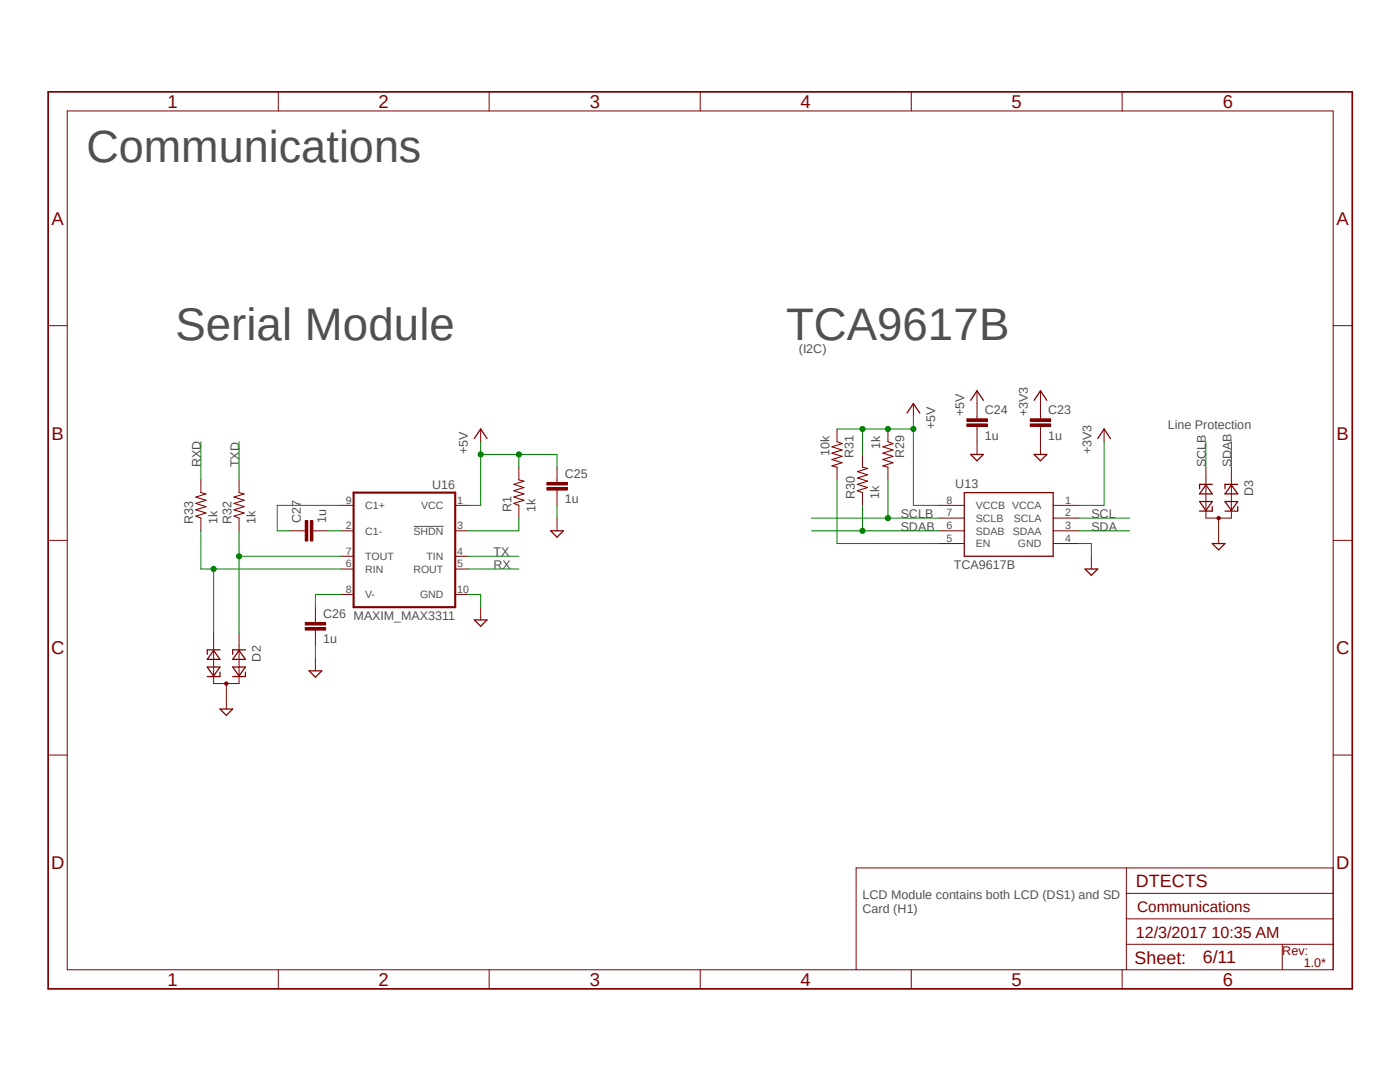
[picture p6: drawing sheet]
<svg xmlns="http://www.w3.org/2000/svg" width="279mm" height="216mm" viewBox="0 0 279 216" stroke-linecap="round" stroke-linejoin="round" font-family="sans-serif">
<path d="M9.1 18l261.2 179.9M270.3 18l-261.2 179.9" fill="none" stroke="#fff" stroke-width=".2"/>
<path d="M82.5 105h6" fill="none" stroke="#505050" stroke-width=".2"/>
<g fill="none" stroke="#800000" stroke-width=".2">
<path d="M55.5 18.3v3.8M97.6 18.3v3.8M139.7 18.3v3.8M181.9 18.3v3.8M223.9 18.3v3.8M13.4 22.1h252.7v171.4h-252.7zM9.6 65h3.8M266.1 65h3.8M9.6 107.8h3.8M266.1 107.8h3.8M9.6 150.7h3.8M266.1 150.7h3.8"/>
<path d="M224.8 173.2v20.3M224.8 178.3h41.3M266.1 173.2h-95.2v20.3M55.5 193.5v3.8M97.6 193.5v3.8M139.7 193.5v3.8M181.9 193.5v3.8M223.9 193.5v3.8M224.8 188.4h41.3M224.8 183.3h41.3M255.9 188.4v5.1"/>
</g>
<path d="M9.6 18.3h260.3v179h-260.3z" fill="none" stroke="#800000" stroke-width=".34"/>
<circle cx="45.2" cy="136.4" r=".33" fill="#800000"/>
<g fill="none" stroke="#800000" stroke-width=".2">
<path d="M42.6 126.2v10.2h5.1v-10.2M45.2 136.4v2.5"/>
<circle cx="45.2" cy="136.4" r=".33"/>
</g>
<path d="M41.4 133.1h2.5l-1.3 1.8zM42.6 129.8l1.3 1.8h-2.5zM43.9 134.1v.9h-2.5M43.9 129.7h-2.5v.9M46.4 133.1h2.6l-1.3 1.8zM47.7 129.8l1.3 1.8h-2.6zM49 134.1v.9h-2.6M49 129.7h-2.6v.9" fill="none" stroke="#800000" stroke-width=".25"/>
<circle cx="243.2" cy="103.4" r=".33" fill="#800000"/>
<g fill="none" stroke="#800000" stroke-width=".2">
<path d="M177.2 85.6v2.5M177.2 93.2v2.6M182.3 80.5v2.6M207.6 83.1v.5M207.6 85.1v.5M220.3 85.6v2.5M240.7 93.2v10.2h5v-10.2M243.2 103.4v2.5"/>
<circle cx="243.2" cy="103.4" r=".33"/>
</g>
<path d="M181 82.4l1.3-1.9 1.3 1.9M219.1 87.5l1.2-1.9 1.3 1.9M240.7 96.8l1.2 1.8h-2.5zM241.9 96.6h-2.5v.9M245.7 96.8l1.3 1.8h-2.5zM247 96.6h-2.5v.9M239.4 100.1h2.5l-1.2 1.8zM241.9 101.1v.9h-2.5M244.5 100.1h2.5l-1.3 1.8zM247 101.1v.9h-2.5" fill="none" stroke="#800000" stroke-width=".25"/>
<path d="M177.2 88.1l1 .4-2 .7 2 .6-2 .6 2 .7-2 .6 2 .6-2 .7 1 .2" fill="none" stroke="#800000" stroke-width=".21"/>
<path d="M205.6 84.6h4.1v.5h-4.1z" fill-rule="evenodd" fill="#800000"/>
<path d="M205.6 84.6h4.1v.5h-4.1z" fill="none" stroke="#800000" stroke-width=".2"/>
<path d="M205.6 83.6h4.1v.5h-4.1z" fill-rule="evenodd" fill="#800000"/>
<path d="M195 83.1v.5M195 85.1v.5M205.6 83.6h4.1v.5h-4.1zM207.6 80.5v2.6M207.6 85.6v5.1" fill="none" stroke="#800000" stroke-width=".2"/>
<path d="M206.4 90.7h2.5l-1.3 1.2z" fill="none" stroke="#800000" stroke-width=".25"/>
<path d="M193 84.6h4v.5h-4z" fill-rule="evenodd" fill="#800000"/>
<path d="M193 84.6h4v.5h-4z" fill="none" stroke="#800000" stroke-width=".2"/>
<path d="M193 83.6h4v.5h-4z" fill-rule="evenodd" fill="#800000"/>
<g fill="none" stroke="#800000" stroke-width=".2">
<path d="M195 78v5.1M207.6 78v2.5M111.2 95.8v.5M111.2 97.8v.5M167 85.6v2.5M167 93.2v2.6M172.1 90.7v2.5M172.1 98.3v2.5M193 83.6h4v.5h-4zM195 85.6v5.1M187.4 108.5h5M187.4 103.4h5"/>
<path d="M187.4 105.9h5M187.4 100.8h5M210.2 108.5h5.1M210.2 103.4h5.1M210.2 105.9h5.1M210.2 100.8h5.1M217.8 111v2.5M243.2 105.9v2.6M45.2 138.9v2.6M95.9 121.2v2.5"/>
</g>
<path d="M193.7 79.9l1.3-1.9 1.3 1.9M206.4 79.9l1.2-1.9 1.3 1.9M192.4 98.3h17.8v12.7h-17.8zM193.7 90.7h2.6l-1.3 1.2zM216.5 113.5h2.6l-1.3 1.3zM241.9 108.5h2.6l-1.3 1.2zM94.7 123.7h2.5l-1.3 1.3zM43.9 141.5h2.5l-1.2 1.2z" fill="none" stroke="#800000" stroke-width=".25"/>
<path d="M167 88.1l1.1 .4-2.1 .7 2.1 .6-2.1 .6 2.1 .7-2.1 .6 2.1 .6-2.1 .7 1 .2M172.1 93.2l1 .3-2 .6 2 .6-2 .7 2 .6-2 .6 2 .7-2 .6 1 .4" fill="none" stroke="#800000" stroke-width=".21"/>
<path d="M109.1 97.3h4.1v.5h-4.1z" fill-rule="evenodd" fill="#800000"/>
<path d="M109.1 97.3h4.1v.5h-4.1z" fill="none" stroke="#800000" stroke-width=".2"/>
<path d="M109.1 96.3h4.1v.5h-4.1z" fill-rule="evenodd" fill="#800000"/>
<path d="M40.1 95.8v2.5M47.7 95.8v2.5M103.5 93.2v2.6M109.1 96.3h4.1v.5h-4.1zM111.2 93.2v2.6M111.2 98.3v2.5M40.1 103.4v2.5M47.7 103.4v2.5M103.5 100.8v2.6M62.9 123.7v.5M62.9 125.7v.5" fill="none" stroke="#800000" stroke-width=".2"/>
<path d="M40.1 98.3l1 .3-2 .6 2 .6-2 .7 2 .6-2 .6 2 .7-2 .6 1 .4M47.7 98.3l1 .3-2 .6 2 .6-2 .7 2 .6-2 .6 2 .7-2 .6 1 .4M103.5 95.8l1.1 .2-2.1 .6 2.1 .7-2.1 .6 2.1 .7-2.1 .6 2.1 .6-2.1 .7 1 .3" fill="none" stroke="#800000" stroke-width=".21"/>
<path d="M60.9 125.2h4.1v.5h-4.1z" fill-rule="evenodd" fill="#800000"/>
<path d="M60.9 125.2h4.1v.5h-4.1z" fill="none" stroke="#800000" stroke-width=".2"/>
<path d="M60.9 124.2h4.1v.5h-4.1z" fill-rule="evenodd" fill="#800000"/>
<path d="M95.9 85.6v2.5M60.4 105.9h.5M62.4 105.9h.5M111.2 103.4v2.5M60.9 124.2h4.1v.5h-4.1zM62.9 121.2v2.5M62.9 126.2v2.6" fill="none" stroke="#800000" stroke-width=".2"/>
<path d="M94.7 87.5l1.2-1.9 1.3 1.9M109.9 105.9h2.5l-1.2 1.3z" fill="none" stroke="#800000" stroke-width=".25"/>
<path d="M61.9 103.9h.5v4h-.5z" fill-rule="evenodd" fill="#800000"/>
<path d="M61.9 103.9h.5v4h-.5z" fill="none" stroke="#800000" stroke-width=".2"/>
<path d="M60.9 103.9h.5v4h-.5z" fill-rule="evenodd" fill="#800000"/>
<g fill="none" stroke="#800000" stroke-width=".2">
<path d="M57.9 105.9h2.5M60.9 103.9h.5v4h-.5zM62.9 105.9h2.6M68 105.9h2.6M68 100.8h2.6M68 118.6h2.6M68 113.5h2.6M68 111h2.6M90.8 105.9h2.6M90.8 100.8h2.6M90.8 118.6h2.6M90.8 113.5h2.6"/>
<path d="M90.8 111h2.6M62.9 131.3v2.6"/>
</g>
<path d="M61.7 133.9h2.5l-1.3 1.2z" fill="none" stroke="#800000" stroke-width=".25"/>
<path d="M70.6 98.3h20.2v22.9h-20.2z" fill="none" stroke="#800000" stroke-width=".42"/>
<path d="M167 85.6h15.3M182.3 83.1v17.7h5.1M220.3 88.1v12.7h-5M215.3 103.4h10.1M215.3 105.9h10.1" fill="none" stroke="#008000" stroke-width=".2"/>
<circle cx="177.2" cy="85.6" r=".51" fill="#008000"/>
<circle cx="177.2" cy="85.6" r=".51" fill="none" stroke="#008000" stroke-width=".2"/>
<circle cx="182.3" cy="85.6" r=".51" fill="#008000"/>
<g fill="none" stroke="#008000" stroke-width=".2">
<path d="M172.1 85.6v5.1"/>
<circle cx="182.3" cy="85.6" r=".51"/>
</g>
<circle cx="172.1" cy="85.6" r=".51" fill="#008000"/>
<g fill="none" stroke="#008000" stroke-width=".2">
<path d="M95.9 88.1v12.7h-2.5M95.9 90.7h7.6"/>
<circle cx="172.1" cy="85.6" r=".51"/>
</g>
<circle cx="95.9" cy="90.7" r=".51" fill="#008000"/>
<g fill="none" stroke="#008000" stroke-width=".2">
<path d="M103.5 93.2v-2.5h7.7v2.5"/>
<circle cx="95.9" cy="90.7" r=".51"/>
</g>
<circle cx="103.5" cy="90.7" r=".51" fill="#008000"/>
<g fill="none" stroke="#008000" stroke-width=".2">
<path d="M177.2 95.8v7.6M162 103.4h25.4"/>
<circle cx="103.5" cy="90.7" r=".51"/>
</g>
<circle cx="177.2" cy="103.4" r=".51" fill="#008000"/>
<g fill="none" stroke="#008000" stroke-width=".2">
<path d="M240.7 88.1v5.1M162 105.9h25.4M172.1 100.8v5.1"/>
<circle cx="177.2" cy="103.4" r=".51"/>
</g>
<circle cx="172.1" cy="105.9" r=".51" fill="#008000"/>
<g fill="none" stroke="#008000" stroke-width=".2">
<path d="M167 95.8v12.7h20.4M245.7 88.1v5.1M47.7 111h20.3M47.7 105.9v20.3M93.4 111h10.1M93.4 113.5h10.1"/>
<circle cx="172.1" cy="105.9" r=".51"/>
</g>
<circle cx="47.7" cy="111" r=".51" fill="#008000"/>
<g fill="none" stroke="#008000" stroke-width=".2">
<path d="M40.1 88.1v7.7M47.7 88.1v7.7M40.1 105.9v7.6h27.9M42.6 113.5v12.7M65.5 105.9h2.5M68 118.6h-5.1v2.6M68 100.8h-12.7v5.1h2.6M93.4 118.6h2.5v2.6M103.5 103.4v2.5h-10.1M111.2 100.8v2.6M215.3 108.5h2.5v2.5M62.9 128.8v2.5"/>
<circle cx="47.7" cy="111" r=".51"/>
</g>
<circle cx="42.6" cy="113.5" r=".51" fill="#008000"/>
<circle cx="42.6" cy="113.5" r=".51" fill="none" stroke="#008000" stroke-width=".2"/>
<g font-size="9.1" fill="#505050">
<text x="35" y="67.9">Serial Module</text>
<text x="156.9" y="67.9">TCA9617B</text>
</g>
<text font-size="9" fill="#505050" x="17.2" y="32.3">Communications</text>
<g font-size="3.7" fill="#800000">
<text x="33.4" y="21.5">1</text>
<text x="75.6" y="21.5">2</text>
<text x="117.7" y="21.5">3</text>
<text x="159.8" y="21.5">4</text>
<text x="201.9" y="21.5">5</text>
<text x="244" y="21.5">6</text>
<text x="10.3" y="44.9">A</text>
<text x="266.7" y="44.9">A</text>
<text x="10.3" y="87.7">B</text>
<text x="266.7" y="87.7">B</text>
<text x="10.2" y="130.6">C</text>
<text x="266.7" y="130.6">C</text>
<text x="10.2" y="173.4">D</text>
<text x="266.7" y="173.4">D</text>
<text x="33.4" y="196.7">1</text>
<text x="75.6" y="196.7">2</text>
<text x="117.7" y="196.7">3</text>
<text x="159.8" y="196.7">4</text>
<text x="201.9" y="196.7">5</text>
<text x="244" y="196.7">6</text>
</g>
<g font-size="3.6" fill="#800000">
<text x="226.7" y="177">DTECTS</text>
<text x="226.4" y="192.4">Sheet:</text>
<text x="240" y="192.2">6/11</text>
</g>
<text font-size="3.2" fill="#800000" x="226.7" y="187.2">12/3/2017 10:35 AM</text>
<text font-size="3" fill="#800000" x="226.9" y="182.1">Communications</text>
<g font-size="2.5" fill="#505050">
<text x="159.4" y="70.4">(I2C)</text>
<text x="192.4" y="83.1" transform="rotate(-90 192.4 83.1)">+5V</text>
<text x="196.5" y="82.7">C24</text>
<text x="205.1" y="83.1" transform="rotate(-90 205.1 83.1)">+3V3</text>
<text x="209.2" y="82.7">C23</text>
<text x="175.7" y="89.5" transform="rotate(-90 175.7 89.5)">1k</text>
<text x="186.6" y="85.6" transform="rotate(-90 186.6 85.6)">+5V</text>
<text x="196.5" y="87.8">1u</text>
<text x="209.2" y="87.8">1u</text>
<text x="233" y="85.6">Line Protection</text>
<text x="40.1" y="93.2" transform="rotate(-90 40.1 93.2)">RXD</text>
<text x="47.7" y="93.2" transform="rotate(-90 47.7 93.2)">TXD</text>
<text x="93.4" y="90.7" transform="rotate(-90 93.4 90.7)">+5V</text>
<text x="112.7" y="95.4">C25</text>
<text x="165.5" y="90.9" transform="rotate(-90 165.5 90.9)">10k</text>
<text x="170.3" y="91.5" transform="rotate(-90 170.3 91.5)">R31</text>
<text x="180.5" y="91.5" transform="rotate(-90 180.5 91.5)">R29</text>
<text x="217.8" y="90.7" transform="rotate(-90 217.8 90.7)">+3V3</text>
<text x="240.7" y="93.2" transform="rotate(-90 240.7 93.2)">SCLB</text>
<text x="245.7" y="93.2" transform="rotate(-90 245.7 93.2)">SDAB</text>
<text x="86.2" y="97.7">U16</text>
<text x="112.7" y="100.5">1u</text>
<text x="170.6" y="99.6" transform="rotate(-90 170.6 99.6)">R30</text>
<text x="175.4" y="99.6" transform="rotate(-90 175.4 99.6)">1k</text>
<text x="190.6" y="97.3">U13</text>
<text x="250.1" y="99" transform="rotate(-90 250.1 99)">D3</text>
<text x="38.6" y="104.6" transform="rotate(-90 38.6 104.6)">R33</text>
<text x="43.4" y="104.6" transform="rotate(-90 43.4 104.6)">1k</text>
<text x="46.2" y="104.6" transform="rotate(-90 46.2 104.6)">R32</text>
<text x="51" y="104.6" transform="rotate(-90 51 104.6)">1k</text>
<text x="60" y="104.4" transform="rotate(-90 60 104.4)">C27</text>
<text x="65.1" y="104.4" transform="rotate(-90 65.1 104.4)">1u</text>
<text x="102.1" y="102.1" transform="rotate(-90 102.1 102.1)">R1</text>
<text x="106.9" y="102.1" transform="rotate(-90 106.9 102.1)">1k</text>
<text x="179.8" y="103.4">SCLB</text>
<text x="179.8" y="105.9">SDAB</text>
<text x="217.8" y="103.4">SCL</text>
<text x="217.8" y="105.9">SDA</text>
<text x="98.5" y="111">TX</text>
<text x="98.5" y="113.5">RX</text>
<text x="190.3" y="113.5">TCA9617B</text>
<text x="64.5" y="123.3">C26 MAXIM_MAX3311</text>
<text x="52" y="132" transform="rotate(-90 52 132)">D2</text>
<text x="64.5" y="128.4">1u</text>
<text x="172.1" y="179.4">LCD Module contains both LCD (DS1) and SD</text>
<text x="172.1" y="182.1">Card (H1)</text>
</g>
<g font-size="2.5" fill="#800000">
<text x="255.9" y="190.5">Rev:</text>
<text x="260.2" y="193">1.0*</text>
</g>
<g font-size="2.1" fill="#505050">
<text x="69" y="100.5">9</text>
<text x="72.9" y="101.6">C1+</text>
<text x="84.1" y="101.6">VCC</text>
<text x="91.2" y="100.5">1</text>
<text x="188.9" y="100.5">8</text>
<text x="194.8" y="101.6">VCCB VCCA</text>
<text x="212.6" y="100.5">1</text>
<text x="69" y="105.6">2</text>
<text x="72.9" y="106.7">C1-</text>
<text x="82.5" y="106.7">SHDN</text>
<text x="91.2" y="105.6">3</text>
<text x="188.9" y="103">7</text>
<text x="188.9" y="105.6">6</text>
<text x="194.8" y="104.1">SCLB</text>
<text x="194.8" y="106.7">SDAB</text>
<text x="202.1" y="106.7">SDAA</text>
<text x="202.4" y="104.1">SCLA</text>
<text x="212.6" y="103">2</text>
<text x="212.6" y="105.6">3</text>
<text x="69" y="113.2">6</text>
<text x="69" y="110.7">7</text>
<text x="72.9" y="111.8">TOUT</text>
<text x="85.1" y="111.8">TIN</text>
<text x="91.2" y="113.2">5</text>
<text x="91.2" y="110.7">4</text>
<text x="188.9" y="108.1">5</text>
<text x="194.8" y="109.2">EN</text>
<text x="203.2" y="109.2">GND</text>
<text x="212.6" y="108.1">4</text>
<text x="69" y="118.3">8</text>
<text x="72.9" y="114.3">RIN</text>
<text x="72.9" y="119.4">V-</text>
<text x="82.5" y="114.3">ROUT</text>
<text x="83.8" y="119.4">GND</text>
<text x="91.2" y="118.3">10</text>
</g>
</svg>
